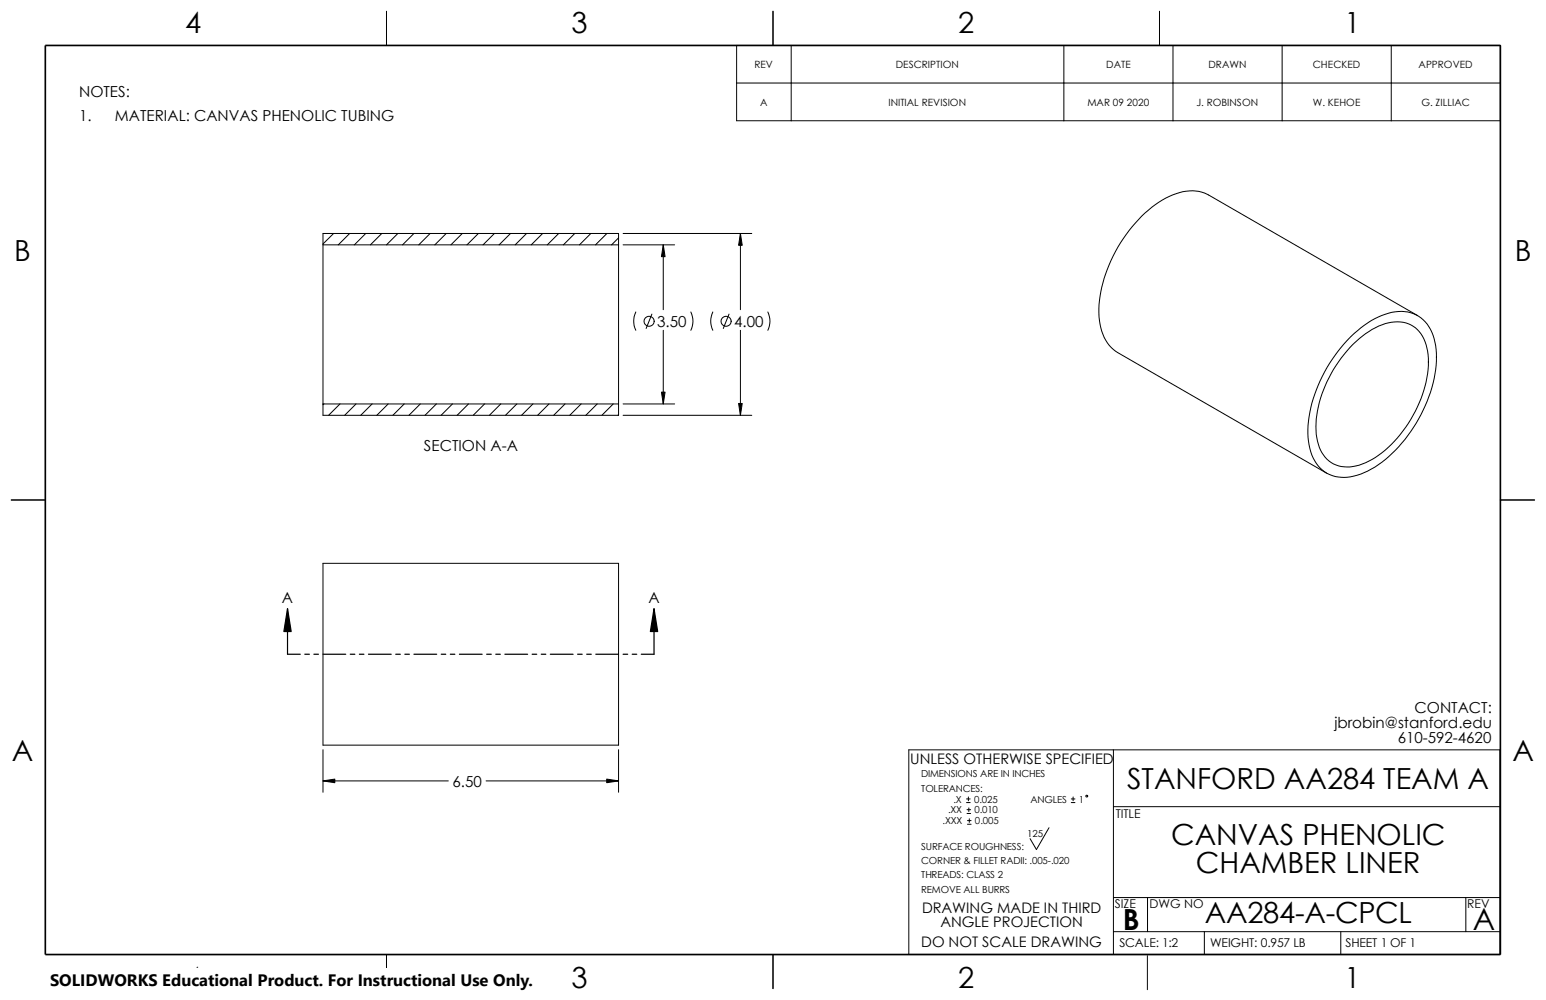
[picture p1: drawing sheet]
<svg xmlns="http://www.w3.org/2000/svg" width="432mm" height="279mm" viewBox="0 0 432 279" stroke-linecap="round" stroke-linejoin="round" font-family="sans-serif">
<g fill="none" stroke="#000" stroke-width=".28">
<path d="M107.9 3.1v9.6M205.7 12.7h213.4v21h-213.4zM215.9 3.1v9.6M221 12.7v21M297.1 12.7v21M323.8 3.1v9.6M327.6 12.7v21M358.1 12.7v21M388.6 12.7v21M205.7 23.2h213.4M90.2 68.4v44.5M90.2 68.4v-3.2h82.6v3.2"/>
<path d="M90.2 68.4h82.6M93.2 65.2l-3 3M97.7 65.2l-3.2 3.2M102.2 65.2l-3.2 3.2M106.6 65.2l-3.1 3.2M111.1 65.2l-3.2 3.2M115.6 65.2l-3.2 3.2M120.1 65.2l-3.1 3.2M124.6 65.2l-3.1 3.2M129.1 65.2l-3.2 3.2M133.6 65.2l-3.2 3.2M138.1 65.2l-3.2 3.2"/>
<path d="M142.6 65.2l-3.2 3.2M147.1 65.2l-3.2 3.2M151.6 65.2l-3.2 3.2M156 65.2l-3.1 3.2M160.5 65.2l-3.1 3.2M165 65.2l-3.2 3.2M169.5 65.2l-3.2 3.2M172.8 68.4v44.5M172.8 66.5l-2 1.9M174 65.2h36M174 68.4h14.4M185.3 68.4v18.1"/>
<path d="M206.8 65.2v21.3M177.6 87.2a5.8 5.8 0 0 0 0 5.1M182.1 87.8l-1.6 4M185.3 92.3v20.6M193 87.2a5.8 5.8 0 0 1 0 5.1M199.1 87.2a5.8 5.8 0 0 0 0 5.1M203.6 87.8l-1.6 4M206.8 92.3v23.7M214.5 87.2a5.8 5.8 0 0 1 0 5.1M377.2 94.1a22 22 0 0 1 13.5-7.1 9.5 9.5 0 0 1 10.1 8.6 31.7 31.7 0 0 1-3.9 20.3 36.7 36.7 0 0 1-14.9 15.7 12.2 12.2 0 0 1-11.4 .6 11.9 11.9 0 0 1-5.3-10 38.2 38.2 0 0 1 9.3-25.1zM377.9 96.2a19.1 19.1 0 0 1 12.4-6.3 8.2 8.2 0 0 1 8.2 7.3 27.7 27.7 0 0 1-3.2 17.7 31.8 31.8 0 0 1-13.9 14.4 9.4 9.4 0 0 1-11.3-1.5 14.8 14.8 0 0 1-2.3-11.8 36.8 36.8 0 0 1 10.1-19.8zM395.9 88.2l-58.3-33.7a11.1 11.1 0 0 0-10-.1 34.4 34.4 0 0 0-16 15.8 33 33 0 0 0-4.3 20.4 11.3 11.3 0 0 0 4.9 7.9l58.3 33.7"/>
<path d="M90.2 112.9v3.1h82.6v-3.1M90.2 112.9h82.6M90.5 112.9l-.3 .2M95 112.9l-3.2 3.1M99.4 112.9l-3.1 3.1M103.9 112.9l-3.1 3.1M108.4 112.9l-3.2 3.1M112.9 112.9l-3.2 3.1M117.4 112.9l-3.2 3.1M121.9 112.9l-3.2 3.1M126.4 112.9l-3.2 3.1M130.9 112.9l-3.2 3.1"/>
<path d="M135.3 112.9l-3.1 3.1M139.9 112.9l-3.2 3.1M144.4 112.9l-3.2 3.1M148.8 112.9l-3.1 3.1M153.3 112.9l-3.1 3.1M157.8 112.9l-3.2 3.1M162.3 112.9l-3.2 3.1M166.8 112.9l-3.2 3.1M171.3 112.9l-3.2 3.1M172.8 115.8l-.2 .2M174 116h36M174 112.9h14.4"/>
<path d="M3.1 139.7h9.6M419.1 139.7h9.5M90.2 157.4h82.6v50.8h-82.6zM90.2 209.5v11.9M90.2 218.2h35M135.8 218.2h37M172.8 209.5v11.9M253.8 209.5h165.1v57.2h-165.1zM311 209.5v57.2M270 224.2h1M270 223.2h1M270.1 227.3h1"/>
<path d="M270.1 226.2h1M270.2 230.3h1M270.2 229.3h1M270.5 222.7v1M270.6 225.7v1M270.7 228.8v1M293 231.3l-3.5 6.1-1.8-3.1M299.2 224.2h1M299.2 223.2h1M299.7 222.7v1M311 225.4h107.9M311 250.8h107.9"/>
<path d="M320.5 250.8v9.5M409.4 250.8v9.5M107.9 266.7v9.5M215.9 266.7v9.5M311 260.3h107.9M320.5 267v9.5M336.4 260.3v6.4M374.5 260.3v6.4"/>
<circle cx="181.3" cy="89.8" r="1.4"/>
<circle cx="202.8" cy="89.8" r="1.4"/>
<circle cx="303.5" cy="222.4" r=".25"/>
</g>
<path d="M12.7 12.7h406.4v254h-406.4z" fill="none" stroke="#000" stroke-width=".47"/>
<path d="M185.3 68.4l.5 3.3h-1.1zM206.8 65.2l.5 3.3h-1zM184.7 109.6h1.1l-.5 3.3zM206.3 112.7h1l-.5 3.3zM90.2 218.2l3.3-.5v1zM169.5 217.7l3.3 .5-3.3 .5z" fill="#000" stroke="#000" stroke-width=".28"/>
<path d="M80.3 170.1l1 6.3h-2zM182.7 170.1l1 6.3h-2z" fill="#000" stroke="#000" stroke-width=".34"/>
<g fill="none" stroke="#000" stroke-width=".34">
<path d="M80.3 170.1v12.7h3.6M182.7 170.1v12.7h-3.6M85.1 182.8h1.3M87.7 182.8h1.2M90.2 182.8h6.4M97.8 182.8h1.3M100.4 182.8h1.2M102.9 182.8h6.4M110.5 182.8h1.3M113.1 182.8h1.2M115.6 182.8h6.4M123.2 182.8h1.3"/>
<path d="M125.8 182.8h1.2M128.3 182.8h6.4M135.9 182.8h1.3M138.5 182.8h1.2M141 182.8h6.4M148.6 182.8h1.3M151.2 182.8h1.2M153.7 182.8h6.4M161.3 182.8h1.3M163.9 182.8h1.2M166.4 182.8h6.4M174 182.8h1.3"/>
<path d="M176.6 182.8h1.2"/>
</g>
<path d="M14 270.6h135.1v8.8h-135.1z" fill="#fff"/>
<text font-size="8.5" x="411.4" y="259.8">A</text>
<g font-size="8.1">
<text x="51.7" y="9.3">4</text>
<text x="159.6" y="9.3">3</text>
<text x="267.6" y="9.3">2</text>
<text x="375.5" y="9.3">1</text>
<text x="4" y="72.8">B</text>
<text x="423.1" y="72.8">B</text>
<text x="3.3" y="212.5">A</text>
<text x="422.4" y="212.5">A</text>
<text x="314.8" y="220.3">STANFORD AA284 TEAM A</text>
<text x="327.1" y="236.1">CANVAS PHENOLIC</text>
<text x="334" y="244">CHAMBER LINER</text>
<text x="336.5" y="257.8">AA284-A-CPCL</text>
<text x="313.6" y="260">B</text>
<text x="51.7" y="276">4</text>
<text x="159.6" y="276">3</text>
<text x="267.6" y="276">2</text>
<text x="375.5" y="276">1</text>
</g>
<text font-size="4.6" x="14" y="275.6">SOLIDWORKS Educational Product. For Instructional Use Only.</text>
<g font-size="4.2">
<text x="22.1" y="27">NOTES:</text>
<text x="22.1" y="33.7">1.</text>
<text x="32.1" y="33.7">MATERIAL: CANVAS PHENOLIC TUBING</text>
<text x="183.6" y="91.4">3.50</text>
<text x="205.1" y="91.4">4.00</text>
<text x="118.4" y="126">SECTION A-A</text>
<text x="78.7" y="168.4">A</text>
<text x="181.1" y="168.4">A</text>
<text x="372.7" y="203.5">jbrobin@stanford.edu</text>
<text x="395.1" y="199.3">CONTACT:</text>
<text x="390.4" y="207.7">610-592-4620</text>
<text x="126.4" y="219.8">6.50</text>
</g>
<g font-size="4.1">
<text x="254.2" y="213.4">UNLESS OTHERWISE SPECIFIED</text>
<text x="257.5" y="255">DRAWING MADE IN THIRD</text>
<text x="262.6" y="259">ANGLE PROJECTION</text>
<text x="257.3" y="264.7">DO NOT SCALE DRAWING</text>
</g>
<g font-size="3.4">
<text x="311.6" y="228.6">TITLE</text>
<text x="311.4" y="253.8">SIZE</text>
<text x="321" y="253.8">DWG NO</text>
<text x="409.8" y="253.8">REV</text>
<text x="312.6" y="264.6">SCALE: 1:2</text>
<text x="338" y="264.6">WEIGHT: 0.957 LB</text>
<text x="375.8" y="264.6">SHEET 1 OF 1</text>
</g>
<g font-size="2.8">
<text x="210.7" y="19">REV</text>
<text x="250.2" y="19">DESCRIPTION</text>
<text x="308.9" y="19">DATE</text>
<text x="337.5" y="19">DRAWN</text>
<text x="366.7" y="19">CHECKED</text>
<text x="396.2" y="19">APPROVED</text>
<text x="212.3" y="29.5">A</text>
<text x="248.1" y="29.5">INITIAL REVISION</text>
<text x="303.7" y="29.5">MAR 09 2020</text>
<text x="334.2" y="29.5">J. ROBINSON</text>
<text x="366.7" y="29.5">W. KEHOE</text>
<text x="397" y="29.5">G. ZILLIAC</text>
</g>
<g font-size="2.7">
<text x="257.3" y="217.2">DIMENSIONS ARE IN INCHES</text>
<text x="257.3" y="221.2">TOLERANCES:</text>
<text x="264.8" y="227.3">.XX</text>
<text x="266.3" y="224.3">.X</text>
<text x="272.1" y="224.3">0.025</text>
<text x="272.2" y="227.3">0.010</text>
<text x="287.8" y="224.3">ANGLES</text>
<text x="301.3" y="224.3">1</text>
<text x="263.3" y="230.3">.XXX</text>
<text x="272.3" y="230.3">0.005</text>
<text x="286.9" y="233.8">125</text>
<text x="257.3" y="237.4">SURFACE ROUGHNESS:</text>
<text x="257.3" y="241.4">CORNER &amp; FILLET RADII: .005-.020</text>
<text x="257.3" y="245.4">THREADS: CLASS 2</text>
<text x="257.3" y="249.5">REMOVE ALL BURRS</text>
</g>
</svg>
